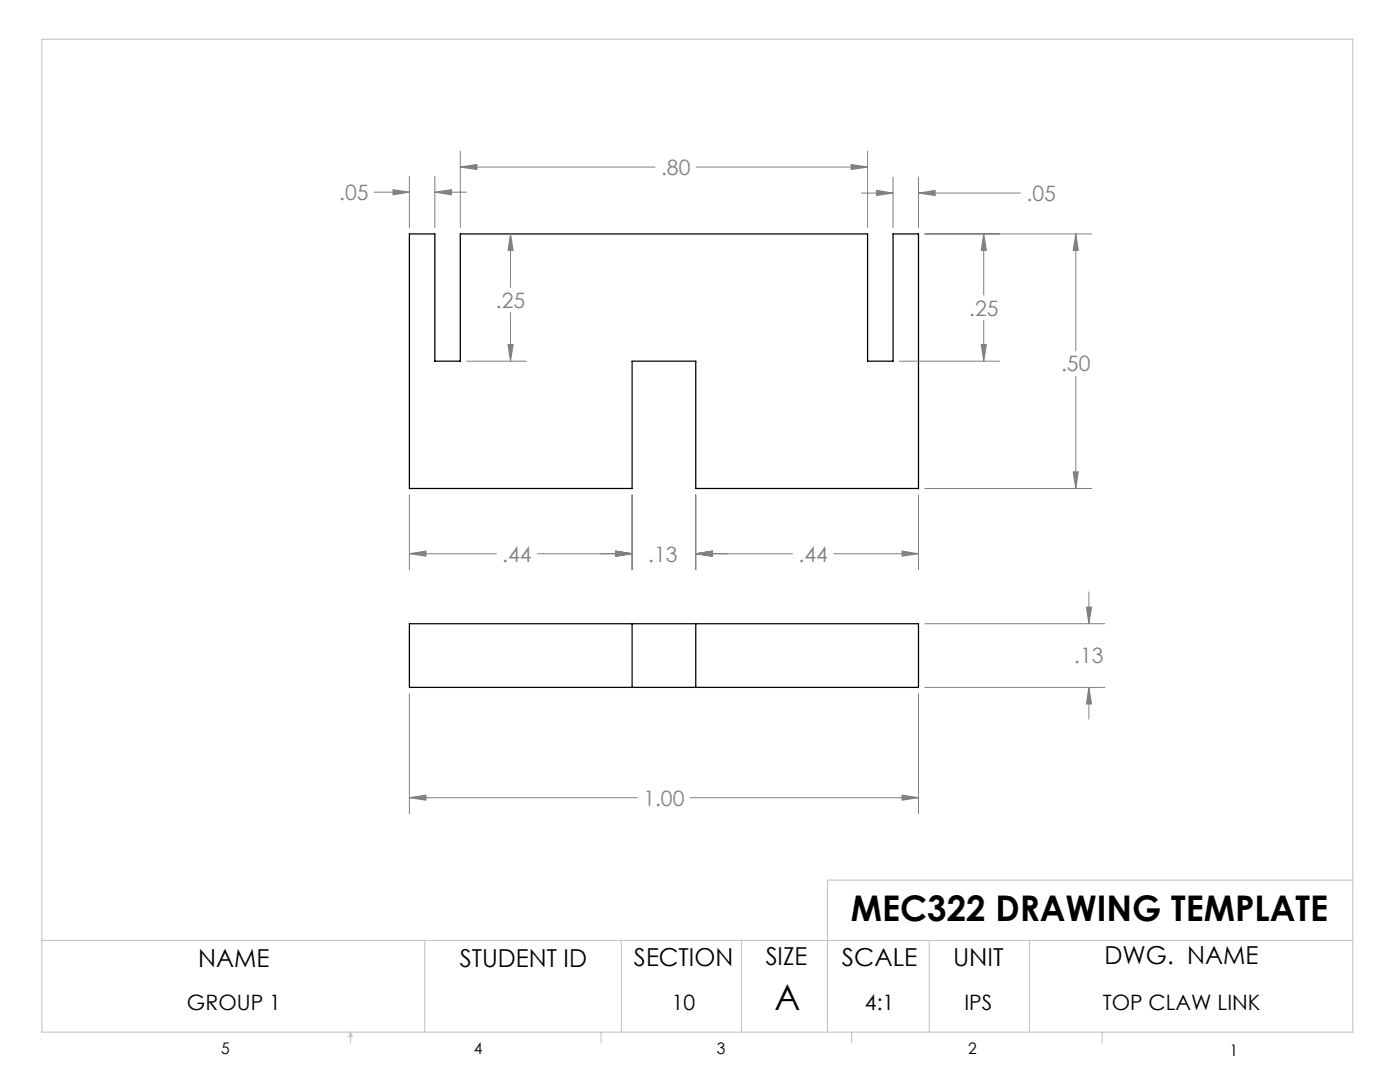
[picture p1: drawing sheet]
<svg xmlns="http://www.w3.org/2000/svg" width="279mm" height="216mm" viewBox="0 0 279 216" stroke-linecap="round" stroke-linejoin="round" font-family="sans-serif">
<path d="M81.7 46.7h5.1v25.4h5.1v-25.4h81.2v25.4h5.1v-25.4h5.1v50.8h-44.4v-25.4h-12.7v25.4h-44.5zM81.7 124.5h101.6v12.7h-101.6zM126.2 124.5v12.7M138.9 124.5v12.7" fill="none" stroke="#000" stroke-width=".25"/>
<g fill="none" stroke="#808080" stroke-width=".2">
<path d="M74.7 38.3h7M78.4 37.9l3.3 .4-3.3 .6zM81.7 35.2v10.2M86.8 38.3l3.3-.4v1zM86.8 35.2v10.2M86.8 38.3h6.3M91.9 33.3l3.3-.5v1zM91.9 30.2v15.2M91.9 33.3h38.8M139 33.3h34.1M169.9 32.8l3.2 .5-3.2 .5zM171.9 38.5h6.3"/>
<path d="M173.1 30.2v15.2M174.9 38l3.3 .5-3.3 .5zM178.2 35.3v10.1M183.3 38.5l3.3-.5v1zM183.3 35.3v10.1M183.3 38.5h20.4M101.9 46.7l.5 3.3h-1zM101.9 46.7v10.7M184.6 46.7h33.3M196.3 46.7l.5 3.3h-1zM196.3 46.7v12.2M214.7 46.7l.5 3.3h-1z"/>
<path d="M214.7 46.7v23.3M93.1 72.1h12M101.4 68.8h1l-.5 3.3zM101.9 62.4v9.7M179.5 72.1h20M195.8 68.8h1l-.5 3.3zM196.3 63.9v8.2M214.7 75.1v22.4M81.7 98.7v15M126.2 98.7v15M138.9 98.7v15M183.3 98.7v15"/>
<path d="M184.6 97.5h33.3M214.2 94.2h1l-.5 3.3zM81.7 110.5l3.3-.5v1zM81.7 110.5h17.4M107.2 110.5h19M122.9 110l3.3 .5-3.3 .5zM138.9 110.5l3.3-.5v1zM138.9 110.5h19.3M166.4 110.5h16.9M180 110l3.3 .5-3.3 .5zM217.3 118.1v6.4M81.7 138.4v23.9"/>
<path d="M183.3 138.4v23.9M184.6 124.5h35.9M184.6 137.2h35.9M216.8 121.1h1l-.5 3.4zM217.3 137.2l.5 3.3h-1zM217.3 137.2v6.3M81.7 159.2l3.3-.6v1.1zM81.7 159.2h45.5M137.8 159.2h45.5M180 158.6l3.3 .6-3.3 .5z"/>
</g>
<g fill="none" stroke="#c0c0c0" stroke-width=".2">
<path d="M8.4 7.8h261.6v198.2h-261.6zM270 175.6h-104.9v30.4M8.4 187.6h261.6M84.8 187.6v18.4M124 187.6v18.4M148 187.6v18.4M185.5 187.6v18.4M205.5 187.6v18.4M70 206v2.1M70 206l.3 .8h-.7zM119.9 206v2.1M170 206v2.1"/>
<path d="M220 206v2.1"/>
</g>
<path d="M214.2 94.2h1l-.5 3.3zM214.7 46.7l.5 3.3h-1zM138.9 110.5l3.3-.5v1zM180 110l3.3 .5-3.3 .5zM138.9 110.5l3.3-.5v1zM122.9 110l3.3 .5-3.3 .5zM81.7 110.5l3.3-.5v1zM122.9 110l3.3 .5-3.3 .5zM183.3 38.5l3.3-.5v1zM174.9 38l3.3 .5-3.3 .5zM86.8 38.3l3.3-.4v1zM78.4 37.9l3.3 .4-3.3 .6zM169.9 32.8l3.2 .5-3.2 .5zM91.9 33.3l3.3-.5v1zM195.8 68.8h1l-.5 3.3zM196.3 46.7l.5 3.3h-1zM101.4 68.8h1l-.5 3.3zM101.9 46.7l.5 3.3h-1zM216.8 121.1h1l-.5 3.4zM217.3 137.2l.5 3.3h-1zM81.7 159.2l3.3-.6v1.1zM180 158.6l3.3 .6-3.3 .5z" fill="#808080"/>
<g font-size="7.1">
<text x="169.8" y="183.8">MEC322 DRAWING TEMPLATE</text>
<text x="154.6" y="201.6">A</text>
</g>
<g font-size="4.9">
<text x="39.6" y="193">NAME</text>
<text x="91.8" y="193">STUDENT ID</text>
<text x="126.5" y="192.7">SECTION</text>
<text x="152.8" y="192.6">SIZE</text>
<text x="168" y="192.8">SCALE</text>
<text x="190.2" y="192.7">UNIT</text>
<text x="220.4" y="192.4">DWG. NAME</text>
</g>
<g font-size="4.2" fill="#808080">
<text x="131.9" y="34.9">.80</text>
<text x="67.7" y="39.9">.05</text>
<text x="204.9" y="40.1">.05</text>
<text x="99" y="61.4">.25</text>
<text x="193.4" y="63">.25</text>
<text x="211.8" y="74.1">.50</text>
<text x="100.2" y="112.1">.44</text>
<text x="129.4" y="112.1">.13</text>
<text x="159.4" y="112.1">.44</text>
<text x="214.4" y="132.3">.13</text>
<text x="128.4" y="160.7">1.00</text>
</g>
<g font-size="4.2">
<text x="37.3" y="201.6">GROUP 1</text>
<text x="134.1" y="201.6">10</text>
<text x="172.6" y="201.6">4:1</text>
<text x="192.5" y="201.6">IPS</text>
<text x="220.1" y="201.6">TOP CLAW LINK</text>
</g>
<g font-size="3.2">
<text x="44.2" y="210.4">5</text>
<text x="94.6" y="210.3">4</text>
<text x="143.1" y="210.4">3</text>
<text x="193.2" y="210.3">2</text>
<text x="245.4" y="210.6">1</text>
</g>
</svg>
